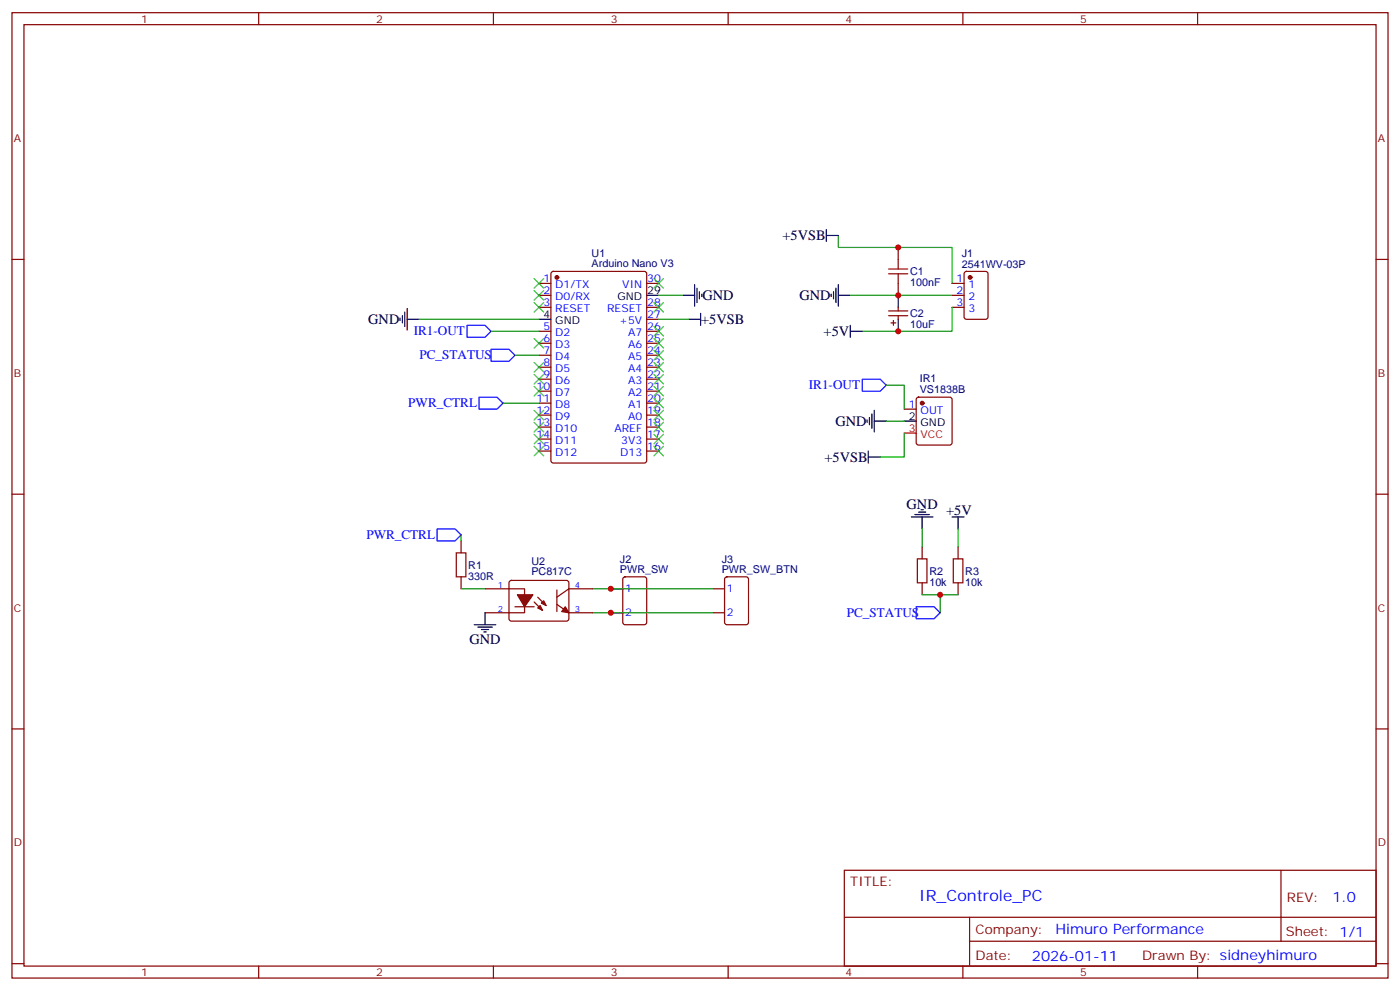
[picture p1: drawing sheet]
<svg xmlns="http://www.w3.org/2000/svg" width="412mm" height="292mm" viewBox="0 0 412 292" stroke-linecap="round" stroke-linejoin="round" font-family="sans-serif">
<g fill="none" stroke="#870000" stroke-width=".35">
<path d="M3.5 3.7h405.4v284.4h-405.4zM7.1 7.3h398.2v277.3h-398.2zM76.2 3.7v3.6M145.3 3.7v3.6M214.5 3.7v3.6M283.6 3.7v3.6M352.8 3.7v3.6M3.5 76.4h3.6M264.6 72.9v3.5M405.3 76.4h3.6M158.7 83.5h3.6M158.7 87h3.6"/>
<path d="M158.7 90.5h3.6M158.7 97.6h3.6M162.5 80.1l.5-.2h26.8l.6 .5 .1 55.3-.5 .6-27 .1-.7-.5v-55.3zM190.5 83.5h3.5M190.5 90.5h3.5M190.5 97.6h3.5M190.5 94.1h3.5M261.8 93h5.6M261.8 91.6h5.6M262.5 95.1h1.4M263.2 94.4v1.4M264.6 83.5v3.5"/>
<path d="M264.6 90.5v1.1M264.6 93v1.1M280.5 83.5h3.5M280.5 87h3.5M280.5 90.5h3.5M284.2 80.1l.5-.2h5.6l.7 .5v12.9l-.4 .7-5.9 .1-.7-.5v-13zM158.7 101.1h3.6M158.7 104.6h3.6M158.7 108.2h3.6M158.7 111.7h3.6M158.7 115.2h3.6M158.7 118.7h3.6"/>
<path d="M190.5 101.1h3.5M190.5 104.6h3.5M190.5 108.2h3.5M190.5 111.7h3.5M190.5 115.2h3.5M190.5 118.7h3.5M270.1 117.2l.5-.2h9.2l.5 .2 .2 .5v12.7l-.3 .5-.4 .2h-9.2l-.5-.2-.2-.5v-12.7zM158.7 122.3h3.6M158.7 125.8h3.6M158.7 129.3h3.6M158.7 132.9h3.6M190.5 122.3h3.5"/>
<path d="M190.5 125.8h3.5M190.5 129.3h3.5M190.5 132.9h3.5M266.3 120.5h3.6M3.5 145.6h3.6M135.8 159.3v3.5M405.3 145.6h3.6M134.4 162.8h2.8v7.1h-2.8zM135.8 169.9v3.5M142.9 173.4h11.6v7.1h-11.6M150.2 171.2l.4-.2h16.5l.5 .7-.1 10.8-.6 .5-16.5-.1-.5-.7v-10.5zM151.7 178.7h5.6"/>
<path d="M157.3 177.3l2.5 2.5M158.4 175.9l2.5 2.5M164 178l3.6 2.5h7M164 173.8v6.3M174.6 173.4h-7l-3.6 2.5M179.9 173.4h3.5M183.7 170.1l.4-.2h5.7l.6 .4 .1 13-.5 .7h-5.9l-.6-.5-.1-12.9zM209.9 173.4h3.5M213.7 170.1l.4-.2h5.7l.6 .4 .1 13-.5 .7h-5.9l-.6-.5-.1-12.9zM270.2 164.6h2.8v7.1h-2.8zM271.6 161.1v3.5M271.6 171.7v3.5"/>
<path d="M280.8 164.6h2.8v7.1h-2.8zM282.2 161.1v3.5M282.2 171.7v3.5M179.9 180.5h3.5M209.9 180.5h3.5M3.5 214.7h3.6M405.3 214.7h3.6M248.7 256.3h156.6v28.3h-156.6zM377.3 256.4v20.8M248.7 270.2h156.5M285.6 277.2h119.6M285.6 270.2v14.1"/>
<path d="M3.5 283.8h3.6M76.2 284.6v3.5M145.3 284.6v3.5M214.5 284.6v3.5M283.6 284.6v3.5M352.8 284.6v3.5M405.3 283.8h3.6"/>
</g>
<g fill="none" stroke="#000" stroke-width=".35">
<path d="M243.4 69.4h3.5M243.4 67.6v3.5M117.8 93.7v.7M118.5 93v2.1M119.2 91.9v4.3M119.9 94.1h3.6M119.9 90.9v6.3M158.7 94.1h3.6M190.5 87h3.5M201.1 87h3.5M202.8 94.1h3.6M204.6 83.8v6.4"/>
<path d="M205.3 84.9v4.2M206 85.9v2.2M206.4 92.3v3.5M206.7 86.6v.7M244.8 86.6v.7M245.5 85.9v2.2M246.2 84.9v4.2M246.9 87h3.6M246.9 83.8v6.4M250.5 97.6h3.5M250.5 95.8v3.5M264.6 87v3.5"/>
<path d="M264.6 94.1v3.5M255.4 123.7v.7M255.8 134.6h3.5M255.8 132.9v3.5M256.1 123v2.1M256.8 121.9v4.3M257.5 124h3.6M257.5 120.9v6.3M266.3 124h3.6M268.5 152.3h6.3M269.5 151.6h4.3M270.6 150.8h2.1"/>
<path d="M271.3 150.1h.7M271.6 152.3v3.5M280.5 152.3h3.5M282.2 152.3v3.5M139.7 184h6.3M140.8 184.7h4.2M141.8 185.4h2.1M142.5 186.1h.7M142.9 180.5v3.5"/>
</g>
<g fill="none" stroke="#008700" stroke-width=".35">
<path d="M246.9 69.4v3.5h33.6v10.6M123.5 94.1h35.2M144.6 97.6h14.1M194 94.1h8.8M194 87h7.1M250.5 87h30M280.5 90.5v7.1h-26.5M148.2 118.7h10.5M151.7 104.6h7M261.1 113.5h5.2v7M261.1 124h5.2M266.3 127.6v7h-7"/>
<path d="M135.8 157.6v1.7M271.6 155.8v5.3M282.2 155.8v5.3M135.8 173.4h7.1M174.6 173.4h35.3M271.6 175.2h10.6M276.9 175.2v5.3M174.6 180.5h35.3"/>
</g>
<g fill="#870000" stroke="#870000" stroke-width=".35">
<path d="M166.5 178.7l1.1 1.8-2.1-.4z"/>
<path d="M158.4 179.1l.7-.7 .7 1.4z"/>
<path d="M160.2 177l.7 1.4-1.4-.7z"/>
<path d="M152.4 175.2h4.6l-2.5 3.5z"/>
<circle cx="164" cy="81.7" r=".53"/>
<circle cx="271.6" cy="118.7" r=".53"/>
<circle cx="285.7" cy="81.7" r=".53"/>
</g>
<path d="M137.6 95.8h5.3l1.7 1.8-1.7 1.7h-5.3zM141.1 117h5.3l1.8 1.7-1.8 1.8h-5.3zM144.6 102.9h5.3l1.8 1.7-1.8 1.8h-5.3zM254 111.7h5.3l1.8 1.8-1.8 1.7h-5.3zM128.8 155.8h5.3l1.7 1.8-1.7 1.7h-5.3zM269.9 178.7h5.3l1.7 1.8-1.7 1.7h-5.3z" fill="none" stroke="#00f" stroke-width=".35"/>
<path d="M266.3 127.6h3.6" fill="none" stroke="#f00" stroke-width=".35"/>
<g fill="none" stroke="#3c3" stroke-width=".35">
<path d="M157.3 99.7l2.9 2.8M157.3 89.1l2.9 2.8M157.3 85.6l2.9 2.8M157.3 82.1l2.9 2.8M160.2 99.7l-2.9 2.8M160.2 89.1l-2.9 2.8M160.2 85.6l-2.9 2.8M160.2 82.1l-2.9 2.8M192.6 82.1l2.8 2.8M192.6 89.1l2.8 2.8M192.6 96.2l2.8 2.8M192.6 99.7l2.8 2.8"/>
<path d="M195.4 82.1l-2.8 2.8M195.4 89.1l-2.8 2.8M195.4 96.2l-2.8 2.8M195.4 99.7l-2.8 2.8M157.3 113.8l2.9 2.8M157.3 110.3l2.9 2.8M157.3 106.8l2.9 2.8M160.2 113.8l-2.9 2.8M160.2 110.3l-2.9 2.8M160.2 106.8l-2.9 2.8M192.6 103.2l2.8 2.8M192.6 106.8l2.8 2.8"/>
<path d="M192.6 110.3l2.8 2.8M192.6 113.8l2.8 2.8M192.6 117.3l2.8 2.9M195.4 103.2l-2.8 2.8M195.4 106.8l-2.8 2.8M195.4 110.3l-2.8 2.8M195.4 113.8l-2.8 2.8M195.4 117.3l-2.8 2.9M157.3 131.4l2.9 2.9M157.3 127.9l2.9 2.8M157.3 124.4l2.9 2.8M157.3 120.9l2.9 2.8"/>
<path d="M160.2 124.4l-2.9 2.8M160.2 131.4l-2.9 2.9M160.2 127.9l-2.9 2.8M160.2 120.9l-2.9 2.8M192.6 120.9l2.8 2.8M192.6 124.4l2.8 2.8M192.6 127.9l2.8 2.8M192.6 131.4l2.8 2.9M195.4 120.9l-2.8 2.8M195.4 124.4l-2.8 2.8M195.4 127.9l-2.8 2.8M195.4 131.4l-2.8 2.9"/>
</g>
<path d="M261.8 79.2h5.6M264.6 76.4v2.8M261.8 80.6h5.6M264.6 80.6v2.9" fill="none" stroke="#a10000" stroke-width=".35"/>
<g fill="#c00">
<circle cx="179.9" cy="173.4" r=".88"/>
<circle cx="179.9" cy="180.5" r=".88"/>
<circle cx="276.9" cy="175.2" r=".88"/>
<circle cx="264.6" cy="87" r=".88"/>
<circle cx="264.6" cy="97.6" r=".88"/>
<circle cx="264.6" cy="72.9" r=".88"/>
</g>
<text font-size="4.6" fill="#00f" x="270.8" y="265.4">IR_Controle_PC</text>
<g font-size="4.2">
<text x="230.5" y="70.8">+5VSB</text>
<text x="206.9" y="88.4">GND</text>
<text x="235.5" y="88.4">GND</text>
<text x="108.5" y="95.4">GND</text>
<text x="206.6" y="95.4">+5VSB</text>
<text x="242.6" y="99">+5V</text>
<text x="246.1" y="125.4">GND</text>
<text x="242.9" y="136">+5VSB</text>
<text x="267.1" y="149.8">GND</text>
<text x="278.7" y="151.6">+5V</text>
<text x="138.3" y="189.7">GND</text>
</g>
<g font-size="4.2" fill="#00f">
<text x="392.5" y="265.6">1.0</text>
<text x="310.9" y="275.2">Himuro Performance</text>
<text x="304" y="283">2026-01-11</text>
</g>
<g font-size="3.9" fill="#00f">
<text x="121.9" y="98.7">IR1-OUT</text>
<text x="123.6" y="105.8">PC_STATUS</text>
<text x="120.3" y="120">PWR_CTRL</text>
<text x="238.3" y="114.7">IR1-OUT</text>
<text x="107.9" y="158.8">PWR_CTRL</text>
<text x="249.4" y="181.8">PC_STATUS</text>
</g>
<g font-size="3.9" fill="#800">
<text x="250.5" y="260.9">TITLE:</text>
<text x="379.1" y="265.6">REV:</text>
<text x="287.4" y="275.1">Company:</text>
<text x="378.7" y="275.7">Sheet: 1/1</text>
<text x="287.4" y="282.8">Date:</text>
<text x="336.4" y="282.9">Drawn By: sidneyhimuro</text>
</g>
<g font-size="3.2" fill="#800">
<text x="41.6" y="6.7">1</text>
<text x="110.8" y="6.7">2</text>
<text x="179.9" y="6.7">3</text>
<text x="249.1" y="6.7">4</text>
<text x="318.2" y="6.7">5</text>
<text x="4.1" y="41.8">A</text>
<text x="405.9" y="41.8">A</text>
<text x="4.1" y="111">B</text>
<text x="405.9" y="111">B</text>
<text x="4.1" y="180.1">C</text>
<text x="405.9" y="180.1">C</text>
<text x="4.1" y="249.3">D</text>
<text x="405.9" y="249.3">D</text>
<text x="41.6" y="287.5">1</text>
<text x="110.8" y="287.5">2</text>
<text x="179.9" y="287.5">3</text>
<text x="249.1" y="287.5">4</text>
<text x="318.2" y="287.5">5</text>
</g>
<g font-size="3.2" fill="#000080">
<text x="174.3" y="75.6">U1</text>
<text x="283.3" y="75.7">J1</text>
<text x="174.3" y="78.8">Arduino Nano V3</text>
<text x="268.1" y="81">C1</text>
<text x="283.3" y="78.9">2541WV-03P</text>
<text x="268.1" y="84.2">100nF</text>
<text x="268.1" y="93.3">C2</text>
<text x="268.1" y="96.5">10uF</text>
<text x="270.9" y="112.6">IR1</text>
<text x="270.9" y="115.8">VS1838B</text>
<text x="137.9" y="167.5">R1</text>
<text x="156.5" y="166.4">U2</text>
<text x="182.6" y="165.9">J2</text>
<text x="212.6" y="165.9">J3</text>
<text x="137.9" y="170.7">330R</text>
<text x="156.5" y="169.4">PC817C</text>
<text x="182.6" y="168.8">PWR_SW</text>
<text x="212.6" y="168.8">PWR_SW_BTN</text>
<text x="273.8" y="172.5">10k</text>
<text x="273.8" y="169.3">R2</text>
<text x="284.3" y="172.5">10k</text>
<text x="284.3" y="169.3">R3</text>
</g>
<g font-size="3.2" fill="#00f">
<text x="160.1" y="83.1">1</text>
<text x="190.7" y="83.1">30</text>
<text x="281.8" y="83.1">1</text>
<text x="160.1" y="86.6">2</text>
<text x="163.6" y="84.9">D1/TX</text>
<text x="163.6" y="88.4">D0/RX</text>
<text x="183.3" y="84.9">VIN</text>
<text x="281.8" y="86.6">2</text>
<text x="285.3" y="84.9">1</text>
<text x="285.3" y="88.4">2</text>
<text x="160.1" y="90.2">3</text>
<text x="163.6" y="91.9">RESET</text>
<text x="178.9" y="91.9">RESET</text>
<text x="182.4" y="95.5">+5V</text>
<text x="190.7" y="93.7">27</text>
<text x="190.7" y="90.2">28</text>
<text x="281.8" y="90.2">3</text>
<text x="285.3" y="91.9">3</text>
<text x="160.1" y="97.2">5</text>
<text x="160.1" y="100.8">6</text>
<text x="163.6" y="99">D2</text>
<text x="185" y="99">A7</text>
<text x="190.7" y="100.8">25</text>
<text x="190.7" y="97.2">26</text>
<text x="160.1" y="104.3">7</text>
<text x="160.1" y="107.8">8</text>
<text x="163.6" y="102.5">D3</text>
<text x="163.6" y="106">D4</text>
<text x="185" y="106">A5</text>
<text x="185" y="102.5">A6</text>
<text x="190.7" y="107.8">23</text>
<text x="190.7" y="104.3">24</text>
<text x="160.1" y="111.3">9</text>
<text x="163.6" y="109.6">D5</text>
<text x="163.6" y="113.1">D6</text>
<text x="185" y="113.1">A3</text>
<text x="185" y="109.6">A4</text>
<text x="190.7" y="111.3">22</text>
<text x="158.1" y="114.9">10</text>
<text x="158.1" y="118.4">11</text>
<text x="163.6" y="116.6">D7</text>
<text x="185" y="116.6">A2</text>
<text x="190.7" y="118.4">20</text>
<text x="190.7" y="114.9">21</text>
<text x="158.1" y="121.9">12</text>
<text x="158.1" y="125.4">13</text>
<text x="163.6" y="120.2">D8</text>
<text x="163.6" y="123.7">D9</text>
<text x="185" y="123.7">A0</text>
<text x="185" y="120.2">A1</text>
<text x="190.7" y="125.4">18</text>
<text x="190.7" y="121.9">19</text>
<text x="267.7" y="120.2">1</text>
<text x="271.2" y="121.9">OUT</text>
<text x="158.1" y="129">14</text>
<text x="163.6" y="127.2">D10</text>
<text x="163.6" y="130.7">D11</text>
<text x="181" y="127.2">AREF</text>
<text x="183" y="130.7">3V3</text>
<text x="190.7" y="129">17</text>
<text x="158.1" y="132.5">15</text>
<text x="163.6" y="134.3">D12</text>
<text x="182.7" y="134.3">D13</text>
<text x="190.7" y="132.5">16</text>
<text x="184.1" y="174.5">1</text>
<text x="214.1" y="174.5">1</text>
<text x="184.1" y="181.5">2</text>
<text x="214.1" y="181.5">2</text>
</g>
<g font-size="3.2">
<text x="181.9" y="88.4">GND</text>
<text x="190.7" y="86.6">29</text>
<text x="160.1" y="93.7">4</text>
<text x="163.6" y="95.5">GND</text>
<text x="267.7" y="123.7">2</text>
<text x="271.2" y="125.4">GND</text>
</g>
<g font-size="3.2" fill="#f00">
<text x="267.7" y="127.2">3</text>
<text x="271.2" y="129">VCC</text>
</g>
<g font-size="2.5" fill="#00f">
<text x="146.6" y="173.1">1</text>
<text x="169.3" y="173.1">4</text>
<text x="146.6" y="180.1">2</text>
<text x="169.3" y="180.1">3</text>
</g>
</svg>
